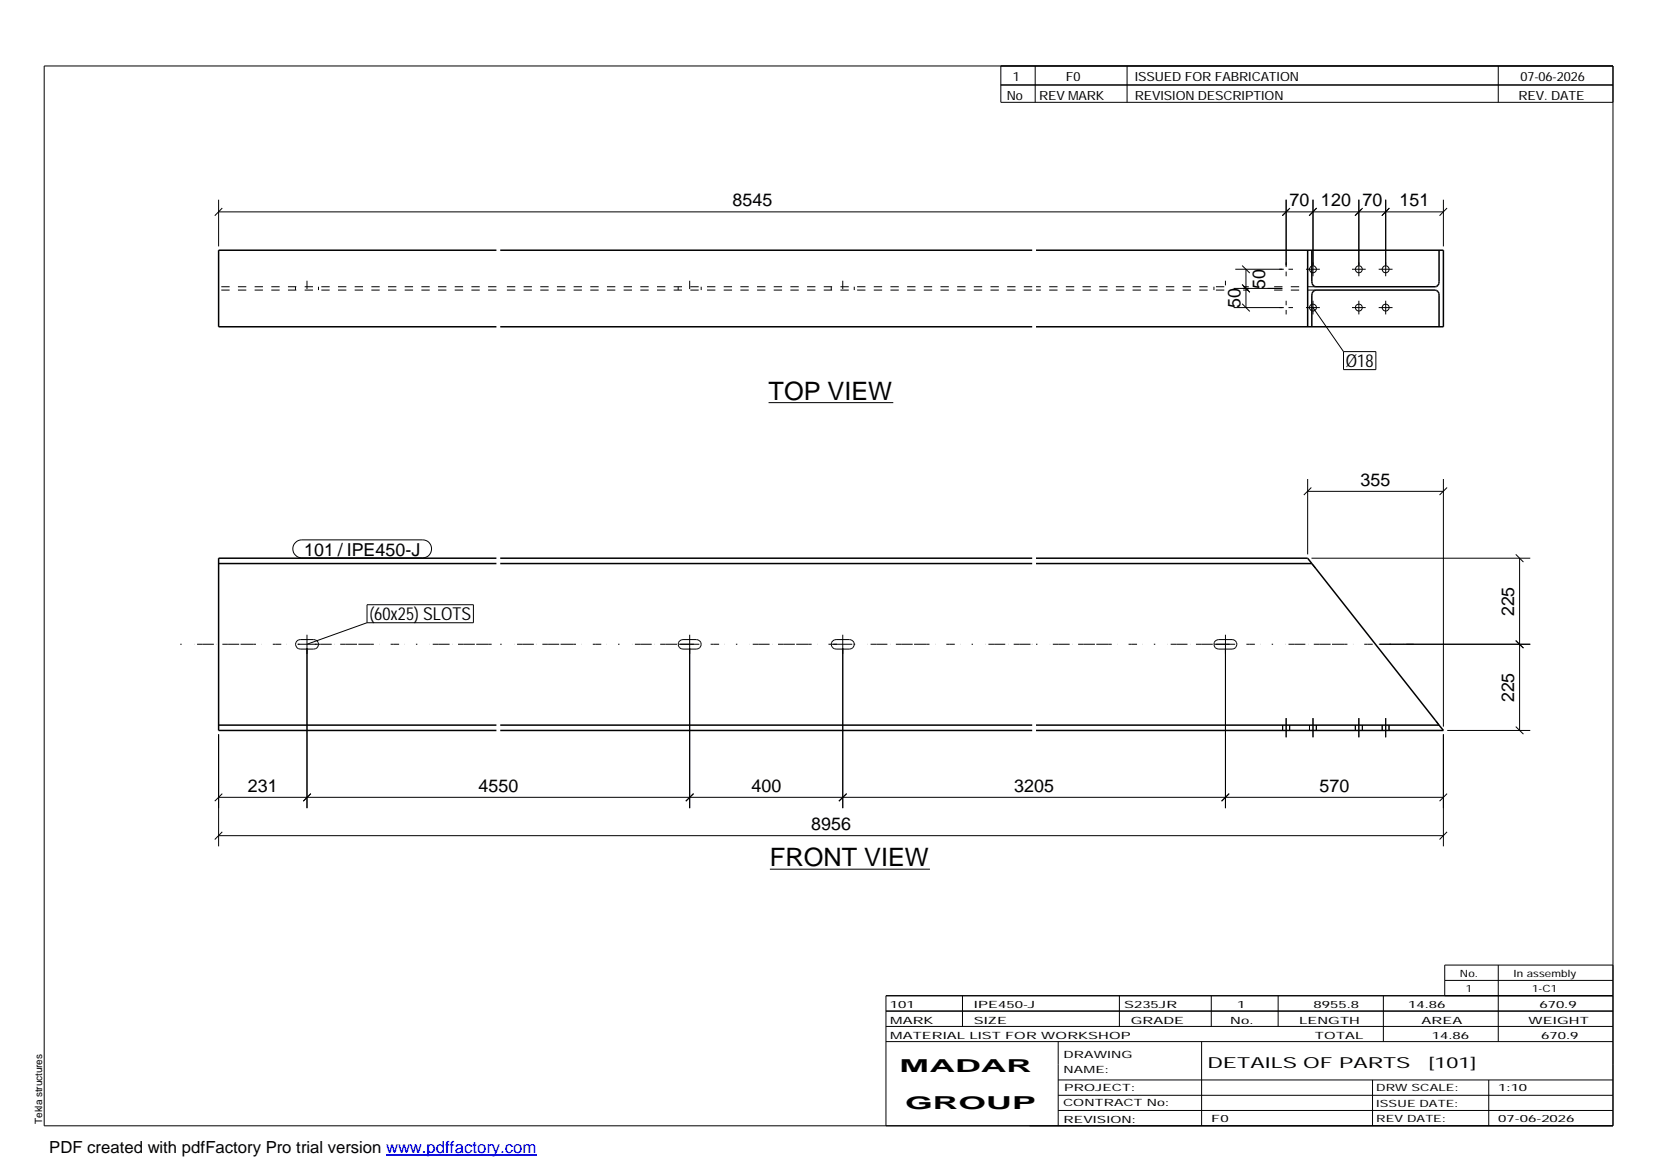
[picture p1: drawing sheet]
<svg xmlns="http://www.w3.org/2000/svg" width="420mm" height="297mm" viewBox="0 0 420 297" stroke-linecap="round" stroke-linejoin="round" font-family="sans-serif">
<g fill="none" stroke="#000" stroke-width=".25">
<path d="M11.2 16.7h398.3v269.1h-398.3zM254.1 16.7v9.3h155.4M262.8 16.7v9.3M286.1 16.7v9.3M380.4 16.7v9.3M254.1 21.6h155.4M55.5 50.7v11.9M55.5 53.8h310.9M56.4 52.8l-1.9 2M326.5 50.7v17.1M327.5 52.8l-2 2M333.3 50.7v19.4"/>
<path d="M334.3 52.8l-1.9 2M345 50.7v19.4M345.9 52.8l-1.9 2M351.8 50.7v19.4M352.7 52.8l-1.9 2M366.4 50.7v11.9M367.4 52.8l-1.9 2M313.2 78.1h12.7M313.2 73.2h12.3M313.6 68.4h12.3M315.3 77.1l2 2M315.3 72.2l2 2"/>
<path d="M315.3 67.4l2 1.9M316.3 68.4v9.7M326.5 68.9v1.2M326.5 76.4v1.1M326.5 78.7v1.1M327.1 68.4h1.2M327.1 78.1h1.2M331.6 68.4h3.5M331.6 78.1h3.5M333.3 76.4v3.4M333.3 78.1l7.8 11.2M343.2 68.4h3.5"/>
<path d="M343.2 78.1h3.5M345 76.4v3.4M350 68.4h3.5M350 78.1h3.5M351.8 76.4v3.4M341.1 89.3h8.2v4.5h-8.2zM195.1 102.2h31.7M75 137.7l.7-.5 .9-.1h30.7a2.29 2.29 0 0 1 2.3 2.2 2.29 2.29 0 0 1-2.3 2.3h-30.7a2.27 2.27 0 0 1-2.1-1.4 2.27 2.27 0 0 1 .5-2.5zM332 124.7h34.4M332 121.6v19.1M332.9 123.8l-1.9 1.9M366.4 121.6v62.9"/>
<path d="M367.4 123.8l-1.9 1.9M93.2 153.5h27v4.6h-27zM93.2 158.1l-15.3 5.5M333 141.7h55.5M384.8 140.7l2 2M385.8 141.7v43.7M75.4 162.7l.8-.3h3.4a1.21 1.21 0 0 1 1.3 1.2 1.21 1.21 0 0 1-1.3 1.2h-3.4a1.22 1.22 0 0 1-1.1-.8 1.22 1.22 0 0 1 .3-1.3zM75.5 163.6h4.9M77.9 161.1v44.1M172.6 162.7l.8-.3h3.4a1.21 1.21 0 0 1 1.2 1.2 1.21 1.21 0 0 1-1.2 1.2h-3.4a1.2 1.2 0 0 1-1.1-.8 1.2 1.2 0 0 1 .3-1.3zM172.7 163.6h4.8M175.1 161.1v44.1"/>
<path d="M211.4 162.7l.9-.3h3.3a1.21 1.21 0 0 1 1.3 1.2 1.21 1.21 0 0 1-1.3 1.2h-3.3a1.2 1.2 0 0 1-1.2-.8 1.2 1.2 0 0 1 .3-1.3zM211.5 163.6h4.9M214 161.1v44.1M308.5 162.7l.9-.3h3.4a1.21 1.21 0 0 1 1.2 1.2 1.21 1.21 0 0 1-1.2 1.2h-3.4a1.22 1.22 0 0 1-1.1-.8 1.22 1.22 0 0 1 .2-1.3zM308.7 163.6h4.8M311.1 161.1v44.1M350.2 163.6h38.3M384.8 162.6l2 1.9M55.5 186.4v28.5M325.6 184.1v1.3M326.5 182.3v4.9M327.4 184.1v1.3"/>
<path d="M332.4 184.1v1.3M333.3 182.3v4.9M334.2 184.1v1.3M344.1 184.1v1.3M345 182.3v4.9M345.9 184.1v1.3M350.9 184.1v1.3M351.8 182.3v4.9M352.6 184.1v1.3M366.4 186.4v28.5M367.4 185.4h21.1M384.8 184.5l2 1.9"/>
<path d="M55.5 212.2h310.9M55.5 202.4h310.9M56.4 211.2l-1.9 1.9M56.4 201.5l-1.9 1.9M78.9 201.5l-1.9 1.9M176.1 201.5l-2 1.9M214.9 201.5l-1.9 1.9M312 201.5l-1.9 1.9M367.4 211.2l-1.9 1.9M367.4 201.5l-1.9 1.9M195.5 220.7h40.6M224.9 256.7h184.6"/>
<path d="M244.3 252.8v7.8M284.2 252.8v7.8M307.5 252.8v7.8M324.5 252.8v7.8M351.2 252.8v11.6M366.8 248.9h42.7M380.4 245v19.4M409.5 245h-42.7v7.8M409.5 252.8h-184.6v33M224.9 264.4h184.6M224.9 260.6h184.6M268.6 264.4v21.4"/>
<path d="M268.6 274.2h140.9M268.6 278.1h140.9M305.1 264.4v21.4M348.4 274.2v11.6M378 274.2v11.6M268.6 281.9h140.9"/>
<circle cx="333.3" cy="78.1" r=".87"/>
<circle cx="333.3" cy="68.4" r=".88"/>
<circle cx="345" cy="78.1" r=".88"/>
<circle cx="345" cy="68.4" r=".9"/>
<circle cx="351.8" cy="78.1" r=".87"/>
<circle cx="351.8" cy="68.4" r=".88"/>
</g>
<g fill="none" stroke="#000" stroke-width=".38">
<path d="M126 63.5h-70.5v19.5h70.5M127 63.5h135M263 63.5h103.4v19.5h-103.4M332 63.5v19.5M333 63.5v8a1.18 1.18 0 0 0 1.1 1.3h30.3a1.11 1.11 0 0 0 .9-1.3v-8M127 83h135M333 83v-8.1a1.18 1.18 0 0 1 1.1-1.3h30.3a1.11 1.11 0 0 1 .9 1.3v8.1M55.5 143.1h70.5M126 141.7h-70.5v43.7h70.5M127 141.7h135M127 143.1h135M263 141.7h69l1 1.4"/>
<path d="M263 143.1h70M333 143.1l32.3 41M55.5 184.1h70.5M127 184.1h135M127 185.4h135M263 184.1h102.3M365.3 184.1l1.1 1.3h-103.4"/>
</g>
<g fill="none" stroke="#000" stroke-width=".25" stroke-dasharray="2.1 2.1" stroke-linecap="butt">
<path d="M75 72.8v.8M77.9 71.3v3.9M80.9 72.8v.8M126 73.6h-70.5M126 72.8h-70.5M172.2 72.8v.8M175.1 71.3v3.9M178 72.8v.8M211 72.8v.8M214 71.3v3.9M216.9 72.8v.8M262 73.6h-135"/>
<path d="M262 72.8h-135M308.2 72.8v.8M310.8 73.6h-47.8M310.8 72.8h-47.8M311.1 71.3v1.2M317 73.6h-1.4M317 72.8h-1.4M334.1 73.6h-12.3M334.1 72.8h-12.3M334.1 144.3l-1-1.1M365.3 184.1l-.6-.8"/>
</g>
<path d="M45.8 163.6h80.2M127 163.6h135M263 163.6h95.9" fill="none" stroke="#000" stroke-width=".25" stroke-dasharray=".4 3.2 0 .7 1.4 0 2.8 .7 0 1.4 1.4 0 2.8" stroke-linecap="butt"/>
<path d="M98 293.3h38.2" fill="none" stroke="#00f" stroke-width=".3"/>
<g font-size="6.4">
<text x="195.1" y="101.5">TOP VIEW</text>
<text x="195.5" y="219.9">FRONT VIEW</text>
</g>
<g font-size="4.5">
<text x="186" y="52.4">8545</text>
<text x="327.4" y="52.4">70</text>
<text x="335.4" y="52.4">120</text>
<text x="345.9" y="52.4">70</text>
<text x="355.3" y="52.4">151</text>
<text x="321.2" y="73.3" transform="rotate(-90 321.2 73.3)">50</text>
<text x="315" y="78.2" transform="rotate(-90 315 78.2)">50</text>
<text x="341.7" y="93.2">Ø18</text>
<text x="345.4" y="123.3">355</text>
<text x="77.2" y="141">101 / IPE450-J</text>
<text x="93.8" y="157.5">(60x25) SLOTS</text>
<text x="384.4" y="156.4" transform="rotate(-90 384.4 156.4)">225</text>
<text x="384.4" y="178.3" transform="rotate(-90 384.4 178.3)">225</text>
<text x="62.9" y="201">231</text>
<text x="121.5" y="201">4550</text>
<text x="190.8" y="201">400</text>
<text x="257.5" y="201">3205</text>
<text x="335" y="201">570</text>
<text x="205.9" y="210.8">8956</text>
<text x="228.4" y="272.3">MADAR</text>
<text x="229.8" y="281.6">GROUP</text>
</g>
<text font-size="4.2" x="12.5" y="292.7">PDF created with pdfFactory Pro trial version www.pdffactory.com</text>
<g font-size="3.9">
<text x="306.5" y="271.3">DETAILS OF PARTS</text>
<text x="362.7" y="271.3">[101]</text>
</g>
<g font-size="3.2">
<text x="257.1" y="20.5">1</text>
<text x="270.6" y="20.5">F0</text>
<text x="288.1" y="20.5">ISSUED FOR FABRICATION</text>
<text x="386" y="20.5">07-06-2026</text>
<text x="255.6" y="25.5">No</text>
<text x="263.8" y="25.5">REV MARK</text>
<text x="288.1" y="25.5">REVISION DESCRIPTION</text>
<text x="385.5" y="25.5">REV. DATE</text>
</g>
<g font-size="2.5">
<text x="370.6" y="247.9">No.</text>
<text x="372.1" y="251.8">1</text>
<text x="384.3" y="247.9">In assembly</text>
<text x="389" y="251.8">1-C1</text>
<text x="225.9" y="255.9">101</text>
<text x="247.3" y="255.9">IPE450-J</text>
<text x="285.4" y="255.9">S235JR</text>
<text x="314.1" y="255.9">1</text>
<text x="333.5" y="255.9">8955.8</text>
<text x="357.5" y="255.9">14.86</text>
<text x="390.8" y="255.9">670.9</text>
<text x="226" y="263.7">MATERIAL LIST FOR WORKSHOP</text>
<text x="226" y="259.9">MARK</text>
<text x="247.2" y="259.9">SIZE</text>
<text x="287.1" y="259.9">GRADE</text>
<text x="312.3" y="259.9">No.</text>
<text x="329.8" y="259.9">LENGTH</text>
<text x="333.8" y="263.7">TOTAL</text>
<text x="360.9" y="259.9">AREA</text>
<text x="363.5" y="263.7">14.86</text>
<text x="388.1" y="259.9">WEIGHT</text>
<text x="391.3" y="263.7">670.9</text>
<text x="270" y="268.5">DRAWING</text>
<text x="270" y="272.5">NAME:</text>
<text x="269.9" y="280.9">CONTRACT No:</text>
<text x="270.2" y="277">PROJECT:</text>
<text x="349.4" y="277.1">DRW SCALE:</text>
<text x="349.4" y="281">ISSUE DATE:</text>
<text x="380.4" y="277.1">1:10</text>
<text x="10.7" y="285.4" transform="rotate(-90 10.7 285.4)">Tekla structures</text>
<text x="270" y="285">REVISION:</text>
<text x="307.5" y="284.8">F0</text>
<text x="349.4" y="284.8">REV DATE:</text>
<text x="380.4" y="284.8">07-06-2026</text>
</g>
</svg>
